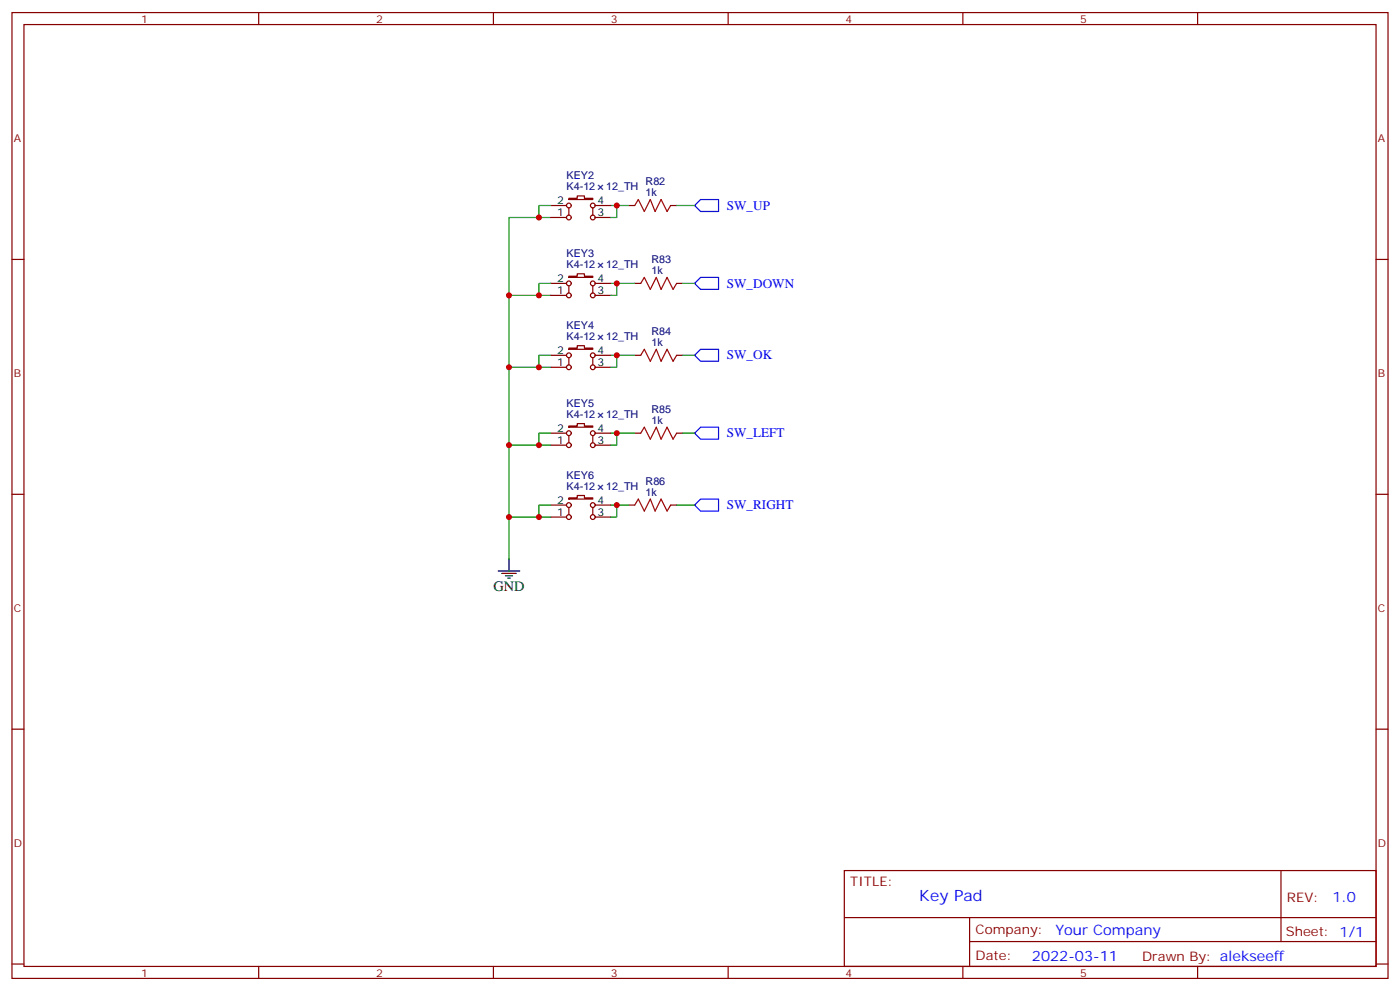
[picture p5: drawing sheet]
<svg xmlns="http://www.w3.org/2000/svg" width="412mm" height="292mm" viewBox="0 0 412 292" stroke-linecap="round" stroke-linejoin="round" font-family="sans-serif">
<g fill="none" stroke="#870000" stroke-width=".35">
<path d="M3.5 3.7h405.4v284.3h-405.4zM7.1 7.2h398.2v277.3h-398.2zM76.2 3.7v3.5M145.3 3.7v3.5M214.5 3.7v3.5M283.6 3.7v3.5M352.8 3.7v3.5M167.6 58.4h2.4v-.7h2.2v.7h2.4v.3h-7zM3.5 76.4h3.6M162.3 60.5h4.6M162.3 64h4.6M167.6 61.2v2.1"/>
<path d="M174.6 61.2v2.1M175.3 60.5h4.6M175.3 64h4.6M185.2 60.5h1.8M197.6 60.5h1.7M405.3 76.4h3.6M162.3 83.4h4.6M162.3 87h4.6M167.6 81.3h2.4v-.7h2.2v.7h2.4v.4h-7zM167.6 84.1v2.2M174.6 84.1v2.2M175.3 83.4h4.6"/>
<path d="M175.3 87h4.6M187 83.4h1.7M199.3 83.4h1.8M162.3 104.6h4.6M162.3 108.1h4.6M167.6 102.5h2.4v-.7h2.2v.7h2.4v.3h-7zM167.6 105.3v2.1M174.6 105.3v2.1M175.3 104.6h4.6M175.3 108.1h4.6M187 104.6h1.7M199.3 104.6h1.8"/>
<path d="M162.3 127.5h4.6M162.3 131.1h4.6M167.6 125.4h2.4v-.7h2.2v.7h2.4v.4h-7zM167.6 128.2v2.2M174.6 128.2v2.2M175.3 127.5h4.6M175.3 131.1h4.6M187 127.5h1.7M199.3 127.5h1.8M3.5 145.5h3.6M162.3 148.7h4.6M162.3 152.2h4.6"/>
<path d="M167.6 146.6h2.4v-.7h2.2v.7h2.4v.3h-7zM167.6 149.4v2.1M174.6 149.4v2.1M175.3 148.7h4.6M175.3 152.2h4.6M185.2 148.7h1.8M197.6 148.7h1.7M405.3 145.5h3.6M3.5 214.7h3.6M405.3 214.7h3.6M248.7 256.3h156.6v28.2h-156.6zM377.3 256.3v20.9"/>
<path d="M248.7 270.1h156.5M285.6 277.2h119.6M285.6 270.1v14.2M3.5 283.8h3.6M76.2 284.5v3.5M145.3 284.5v3.5M214.5 284.5v3.5M283.6 284.5v3.5M352.8 284.5v3.5M405.3 283.8h3.6"/>
<circle cx="167.6" cy="64" r=".71"/>
<circle cx="167.6" cy="60.5" r=".71"/>
<circle cx="174.6" cy="60.5" r=".71"/>
<circle cx="174.6" cy="64" r=".71"/>
<circle cx="167.6" cy="83.4" r=".71"/>
<circle cx="167.6" cy="87" r=".71"/>
<circle cx="174.6" cy="83.4" r=".71"/>
<circle cx="174.6" cy="87" r=".71"/>
<circle cx="167.6" cy="104.6" r=".71"/>
<circle cx="167.6" cy="108.1" r=".71"/>
<circle cx="174.6" cy="104.6" r=".71"/>
<circle cx="174.6" cy="108.1" r=".71"/>
<circle cx="167.6" cy="127.5" r=".71"/>
<circle cx="167.6" cy="131.1" r=".71"/>
<circle cx="174.6" cy="131.1" r=".71"/>
<circle cx="174.6" cy="127.5" r=".71"/>
<circle cx="167.6" cy="148.7" r=".71"/>
<circle cx="167.6" cy="152.2" r=".71"/>
<circle cx="174.6" cy="148.7" r=".71"/>
<circle cx="174.6" cy="152.2" r=".71"/>
</g>
<path d="M187 60.5l1-1.8 1.8 3.6 1.8-3.6 1.4 3.6 1.7-3.6 1.8 3.6 1.1-1.8M188.7 83.4l1.1-1.7 1.8 3.5 1.7-3.5 1.4 3.5 1.8-3.5 1.8 3.5 1-1.8M188.7 104.6l1.1-1.8 1.8 3.6 1.7-3.6 1.4 3.6 1.8-3.6 1.8 3.6 1-1.8M188.7 127.5l1.1-1.7 1.8 3.5 1.7-3.5 1.4 3.5 1.8-3.5 1.8 3.5 1-1.8M187 148.7l1-1.8 1.8 3.6 1.8-3.6 1.4 3.6 1.7-3.6 1.8 3.6 1.1-1.8" fill="none" stroke="#a10000" stroke-width=".35"/>
<path d="M146.8 168.1h6.3M147.8 168.8h4.2M148.9 169.5h2.1M149.6 170.2h.7M149.9 164.6v3.5" fill="none" stroke="#000" stroke-width=".35"/>
<path d="M204.6 60.5l1.8-1.8h5.3v3.6h-5.3zM204.6 83.4l1.8-1.7h5.3v3.5h-5.3zM206.4 102.8h5.3v3.6h-5.3l-1.8-1.8zM204.6 127.5l1.8-1.7h5.3v3.5h-5.3zM204.6 148.7l1.8-1.8h5.3v3.6h-5.3z" fill="none" stroke="#00f" stroke-width=".35"/>
<g fill="none" stroke="#008700" stroke-width=".35">
<path d="M162.3 64h-12.4v100.6M162.3 60.5h-3.6v3.5M179.9 60.5h5.3M181.7 60.5v3.5h-1.8M199.3 60.5h5.3M149.9 87h12.4M162.3 83.4h-3.6v3.6M179.9 83.4h7.1M181.7 83.4v3.6h-1.8M201.1 83.4h3.5M149.9 108.1h12.4M162.3 104.6h-3.6v3.5"/>
<path d="M179.9 104.6h7.1M181.7 104.6v3.5h-1.8M201.1 104.6h3.5M149.9 131.1h12.4M162.3 127.5h-3.6v3.6M179.9 127.5h7.1M181.7 127.5v3.6h-1.8M201.1 127.5h3.5M149.9 152.2h12.4M162.3 148.7h-3.6v3.5M179.9 148.7h5.3M181.7 148.7v3.5h-1.8"/>
<path d="M199.3 148.7h5.3"/>
</g>
<g fill="#c00">
<circle cx="149.9" cy="108.1" r=".88"/>
<circle cx="149.9" cy="131.1" r=".88"/>
<circle cx="149.9" cy="152.2" r=".88"/>
<circle cx="149.9" cy="87" r=".88"/>
<circle cx="158.8" cy="64" r=".88"/>
<circle cx="181.7" cy="60.5" r=".88"/>
<circle cx="181.7" cy="83.4" r=".88"/>
<circle cx="158.8" cy="87" r=".88"/>
<circle cx="158.8" cy="108.1" r=".88"/>
<circle cx="181.7" cy="104.6" r=".88"/>
<circle cx="158.8" cy="152.2" r=".88"/>
<circle cx="181.7" cy="148.7" r=".88"/>
<circle cx="181.7" cy="127.5" r=".88"/>
<circle cx="158.8" cy="131.1" r=".88"/>
</g>
<text font-size="4.6" fill="#00f" x="270.8" y="265.3">Key Pad</text>
<text font-size="4.2" x="145.3" y="174.1">GND</text>
<g font-size="4.2" fill="#00f">
<text x="392.5" y="265.6">1.0</text>
<text x="310.9" y="275.1">Your Company</text>
<text x="304" y="282.9">2022-03-11</text>
</g>
<g font-size="3.9" fill="#00f">
<text x="214.1" y="61.7">SW_UP</text>
<text x="214.1" y="84.7">SW_DOWN</text>
<text x="214.1" y="105.8">SW_OK</text>
<text x="214.1" y="128.8">SW_LEFT</text>
<text x="214.1" y="149.9">SW_RIGHT</text>
</g>
<g font-size="3.9" fill="#800">
<text x="250.5" y="260.9">TITLE:</text>
<text x="379.1" y="265.6">REV:</text>
<text x="287.4" y="275.1">Company:</text>
<text x="378.7" y="275.7">Sheet: 1/1</text>
<text x="287.4" y="282.8">Date:</text>
<text x="336.4" y="282.8">Drawn By: alekseeff</text>
</g>
<g font-size="3.2" fill="#800">
<text x="41.6" y="6.7">1</text>
<text x="110.8" y="6.7">2</text>
<text x="179.9" y="6.7">3</text>
<text x="249.1" y="6.7">4</text>
<text x="318.2" y="6.7">5</text>
<text x="4.1" y="41.8">A</text>
<text x="405.9" y="41.8">A</text>
<text x="4.1" y="110.9">B</text>
<text x="405.9" y="110.9">B</text>
<text x="4.1" y="180.1">C</text>
<text x="405.9" y="180.1">C</text>
<text x="4.1" y="249.2">D</text>
<text x="405.9" y="249.2">D</text>
<text x="41.6" y="287.5">1</text>
<text x="110.8" y="287.5">2</text>
<text x="179.9" y="287.5">3</text>
<text x="249.1" y="287.5">4</text>
<text x="318.2" y="287.5">5</text>
</g>
<g font-size="3.2" fill="#000080">
<text x="166.9" y="52.7">KEY2</text>
<text x="166.9" y="55.9">K4-12</text>
<text x="178.5" y="55.9">12_TH</text>
<text x="190.2" y="57.7">1k</text>
<text x="190.2" y="54.5">R82</text>
<text x="166.9" y="75.7">KEY3</text>
<text x="191.9" y="77.4">R83</text>
<text x="166.9" y="78.8">K4-12</text>
<text x="178.5" y="78.8">12_TH</text>
<text x="191.9" y="80.6">1k</text>
<text x="166.9" y="100">K4-12</text>
<text x="166.9" y="96.8">KEY4</text>
<text x="178.5" y="100">12_TH</text>
<text x="191.9" y="101.8">1k</text>
<text x="191.9" y="98.6">R84</text>
<text x="166.9" y="119.8">KEY5</text>
<text x="166.9" y="122.9">K4-12</text>
<text x="178.5" y="122.9">12_TH</text>
<text x="191.9" y="124.7">1k</text>
<text x="191.9" y="121.5">R85</text>
<text x="166.9" y="140.9">KEY6</text>
<text x="190.2" y="142.7">R86</text>
<text x="166.9" y="144.1">K4-12</text>
<text x="178.5" y="144.1">12_TH</text>
<text x="190.2" y="145.9">1k</text>
</g>
<g font-size="3.2">
<text x="164.1" y="63.7">1</text>
<text x="164.1" y="60.1">2</text>
<text x="176" y="63.7">3</text>
<text x="176" y="60.1">4</text>
<text x="164.1" y="83.1">2</text>
<text x="176" y="83.1">4</text>
<text x="164.1" y="86.6">1</text>
<text x="176" y="86.6">3</text>
<text x="164.1" y="107.8">1</text>
<text x="164.1" y="104.2">2</text>
<text x="176" y="107.8">3</text>
<text x="176" y="104.2">4</text>
<text x="164.1" y="130.7">1</text>
<text x="164.1" y="127.2">2</text>
<text x="176" y="130.7">3</text>
<text x="176" y="127.2">4</text>
<text x="164.1" y="148.3">2</text>
<text x="176" y="148.3">4</text>
<text x="164.1" y="151.9">1</text>
<text x="176" y="151.9">3</text>
</g>
</svg>
